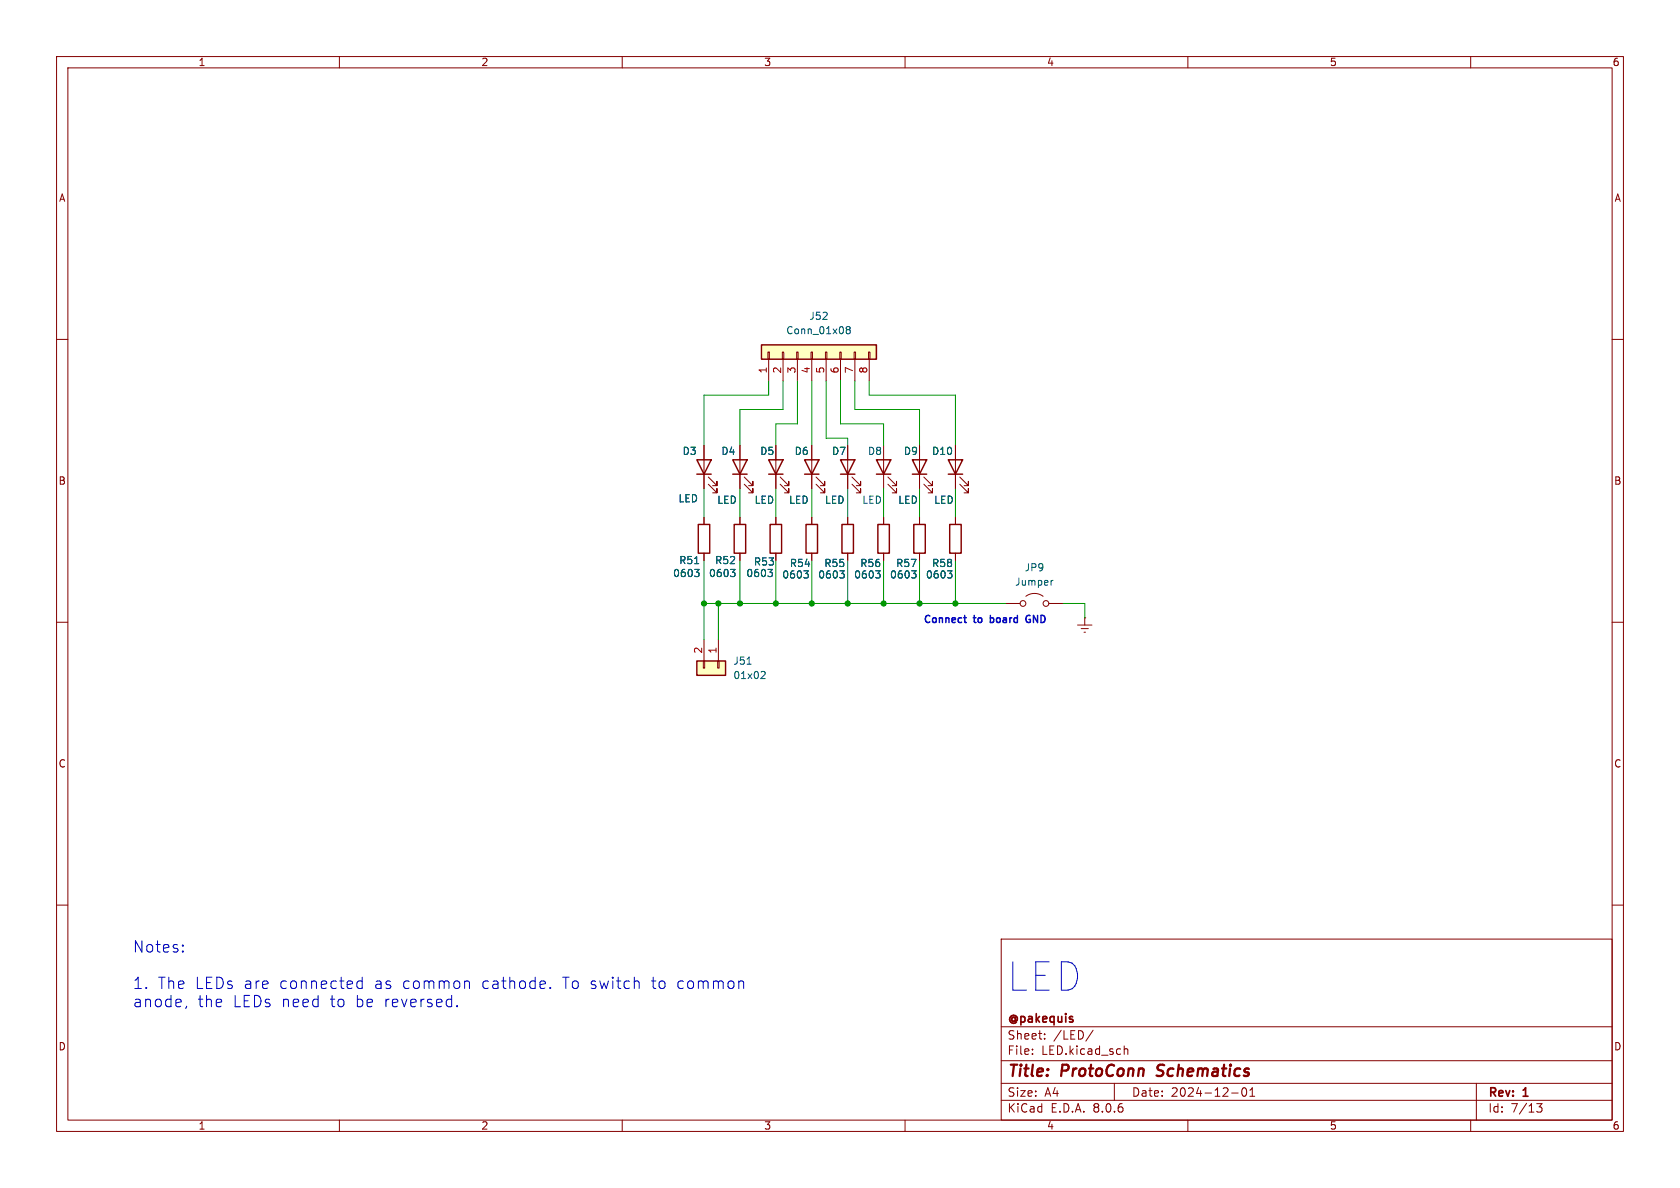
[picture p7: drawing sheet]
<svg xmlns="http://www.w3.org/2000/svg" width="297mm" height="210mm" viewBox="0 0 297 210" stroke-linecap="round" stroke-linejoin="round" font-family="sans-serif">
<g fill="none" stroke="#840000" stroke-width=".18">
<path d="M10 10h277v190h-277zM12 12h273v186h-273zM60 10v2M110 10v2M160 10v2M210 10v2M260 10v2M10 60h2M285 60h2M124.5 78.7v7.7M137.2 78.7v7.7M143.5 78.7v7.7"/>
<path d="M125.2 85.6l1.5 1.5v-.7v.7h-.7M125.2 84.3l1.5 1.6v-.8v.8h-.7M137.2 91.4v1.3M137.2 97.8v1.3M137.9 85.6l1.5 1.5v-.7v.7h-.7M137.9 84.3l1.5 1.6v-.8v.8h-.7M144.3 85.6l1.5 1.5v-.7v.7h-.8M144.3 84.3l1.5 1.6v-.8v.8h-.8M10 110h2M285 110h2M10 160h2M285 160h2"/>
<path d="M177 166h108v32h-108zM60 198v2M110 198v2M160 198v2M177 194.5h108M177 191.5h108M177 187.5h108M177 181.5h108M182.5 186.3v.1M182.5 185.5v.1M184.7 183.6v.1M184.7 182.8v.1"/>
<path d="M193.2 182.1l-1.2 2M197 191.5v3M198.7 184.9v1.5M198.7 185.5l.3-.1 .3 .1 .1 .9M210 198v2M217.7 193.2h1.2M219.7 192.4l.2-.1a.81 .81 0 0 1 .6 .6 .81 .81 0 0 1-.3 .8l-.2 .1a.81 .81 0 0 1-.3-1.4zM221 193.8h.8M221 192.7l.4-.4v1.5M260 198v2M261 191.5v6.5M271.7 195.1h.9l-.5 .6 .4 .1v.7l-.2 .1-.6-.1"/>
</g>
<path d="M204.5 190.1l.2 .1M204.8 188.4l-.2 .4 .1 .2" fill="none" stroke="#840000" stroke-width=".4"/>
<path d="M123.2 81.3h2.5l-1.2 2.5zM123.2 83.8h2.5M135.9 81.3h2.5l-1.2 2.5zM135.9 83.8h2.5M136.1 92.7h2.1v5.1h-2.1zM142.2 81.3h2.6l-1.3 2.5zM142.2 83.8h2.6" fill="none" stroke="#840000" stroke-width=".25"/>
<path d="M136.3 101.1l.2 .3v.3l-.2 .2M136.5 100.7l-.4 .4" fill="none" stroke="#006464" stroke-width=".18"/>
<path d="M123.2 116.8h5.1v2.6h-5.1z" fill="#ffffc2"/>
<g fill="none" stroke="#840000" stroke-width=".18">
<path d="M130.8 78.7v7.7M149.9 78.7v7.7M124.5 91.4v1.3M124.5 97.8v1.3M130.8 91.4v1.3M130.8 97.8v1.3M131.6 85.6l1.5 1.5v-.7v.7h-.8M131.6 84.3l1.5 1.6v-.8v.8h-.8M143.5 91.4v1.3M143.5 97.8v1.3M150.6 85.6l1.5 1.5v-.7v.7h-.7M150.6 84.3l1.5 1.6v-.8v.8h-.7"/>
<path d="M162.6 91.4v1.3M162.6 97.8v1.3M124.3 116.8h.3v1.3h-.3zM124.5 113v3.8M126.9 116.8h.2v1.3h-.2zM127 113v3.8"/>
</g>
<path d="M123.4 92.7h2.1v5.1h-2.1zM129.5 81.3h2.6l-1.3 2.5zM129.5 83.8h2.6M129.8 92.7h2v5.1h-2zM142.5 92.7h2v5.1h-2zM148.6 81.3h2.5l-1.2 2.5zM148.6 83.8h2.5M161.5 92.7h2.1v5.1h-2.1zM123.2 116.8h5.1v2.6h-5.1z" fill="none" stroke="#840000" stroke-width=".25"/>
<path d="M122.8 99.6h.7M122.8 100.7h.8l-.4 .4M123.3 101.1l.3 .3v.3l-.3 .2M129.2 100.7h.7l-.4 .4M129.7 101.1l.2 .3v.3l-.2 .2M132.1 117.4h.7M134.7 118.7h.5l.1 .4-.8 .9h.8M142.7 101.4l.2 .2v.3l-.2 .3M142.9 100.9l-.4 .5M161.7 101.4l.2 .2v.3l-.2 .3M161.9 100.9l-.4 .5" fill="none" stroke="#006464" stroke-width=".18"/>
<path d="M134.6 61h20.3v2.5h-20.3z" fill="#ffffc2"/>
<g fill="none" stroke="#840000" stroke-width=".18">
<path d="M124.5 78.7v2.6M130.8 78.7v2.6M135.8 62.2h.2v1.3h-.2zM135.9 63.5v3.8M137.2 78.7v2.6M138.3 62.2h.3v1.3h-.3zM138.4 63.5v3.8M140.8 62.2h.3v1.3h-.3zM141 63.5v3.8M143.4 62.2h.2v1.3h-.2zM143.5 63.5v3.8M143.5 78.7v2.6"/>
<path d="M145.9 62.2h.3v1.3h-.3zM146 63.5v3.8M148.5 62.2h.2v1.3h-.2zM148.6 63.5v3.8M149.9 78.7v2.6M151 62.2h.3v1.3h-.3zM151.1 63.5v3.8M153.5 62.2h.3v1.3h-.3zM153.7 63.5v3.8M156.2 78.7v7.7M162.6 78.7v7.7M168.9 78.7v7.7"/>
<path d="M124.5 83.8v2.6M124.5 91.4v1.3M124.5 97.8v1.3M130.8 83.8v2.6M130.8 91.4v1.3M130.8 97.8v1.3M137.2 83.8v2.6M137.2 91.4v1.3M137.2 97.8v1.3M143.5 83.8v2.6M143.5 91.4v1.3M143.5 97.8v1.3"/>
<path d="M149.9 83.8v2.6M149.9 91.4v1.3M149.9 97.8v1.3M156.2 91.4v1.3M156.2 97.8v1.3M157 85.6l1.5 1.5v-.7v.7h-.8M157 84.3l1.5 1.6v-.8v.8h-.8M162.6 91.4v1.3M162.6 97.8v1.3M163.3 85.6l1.5 1.5v-.7v.7h-.7M163.3 84.3l1.5 1.6v-.8v.8h-.7M168.9 91.4v1.3"/>
<path d="M168.9 97.8v1.3M169.7 85.6l1.5 1.5v-.7v.7h-.8M169.7 84.3l1.5 1.6v-.8v.8h-.8M177.8 106.7h2.5M181.4 105.4a2.54 2.54 0 0 1 3 0M185.4 106.7h2.6M190.5 110.5h2.5M191.1 111.1h1.3M191.6 111.8h.3M191.8 109.2h.1M191.8 109.2v1.3"/>
<circle cx="180.8" cy="106.7" r=".51"/>
<circle cx="184.9" cy="106.7" r=".51"/>
</g>
<path d="M134.6 61h20.3v2.5h-20.3zM148.8 92.7h2.1v5.1h-2.1zM154.9 81.3h2.6l-1.3 2.5zM154.9 83.8h2.6M155.2 92.7h2v5.1h-2zM161.3 81.3h2.5l-1.2 2.5zM161.3 83.8h2.5M167.6 81.3h2.6l-1.3 2.5zM167.6 83.8h2.6M167.9 92.7h2v5.1h-2z" fill="none" stroke="#840000" stroke-width=".25"/>
<g fill="none" stroke="#006464" stroke-width=".18">
<path d="M149.8 58.3l-.2-.3 .2-.3h.3l.2 .3-.2 .3M149.8 58.3l-.2 .2v.3l.2 .2h.3l.2-.2v-.3l-.2-.2M149.8 58.3h.3M122.8 99.6h.7M122.8 100.7h.8l-.4 .4M123.3 101.1l.3 .3v.3l-.3 .2M129.2 100.7h.7l-.4 .4M129.7 101.1l.2 .3v.3l-.2 .2M136.3 101.1l.2 .3v.3l-.2 .2M136.5 100.7l-.4 .4M142.7 101.4l.2 .2v.3l-.2 .3M142.9 100.9l-.4 .5"/>
<path d="M149 101.4l.2 .2v.3l-.2 .3M149.2 100.9l-.4 .5M155.4 101.4l.2 .2v.3l-.2 .3M155.6 100.9l-.4 .5M161.7 101.4l.2 .2v.3l-.2 .3M161.9 100.9l-.4 .5M168.1 101.4l.2 .2v.3l-.2 .3M168.3 100.9l-.4 .5M186.2 102.6l-.3 .1"/>
</g>
<g fill="none" stroke="#0000c2" stroke-width=".18">
<path d="M32.3 168.1l.1 .1-.1 .1M32.3 168.1l-.1 .1 .1 .1M32.3 167.1v.2M32.3 168.1v.2M32.3 167.1l.1 .1-.1 .1M32.3 167.1l-.1 .1 .1 .1M33 177.9l-.2 .3M64 172.7v2M64 173.5l-.5-.1-.4 .4v.6l.2 .2 .2 .1 .5-.1M80.8 177.8l.1 .1-.1 .1M80.8 177.8l-.1 .1 .1 .1M80.8 177.8v.2"/>
<path d="M82.7 173.4l.3 .3v1M97.3 174.6h.1l-.1 .1M97.3 174.6h-.1l.1 .1M97.3 174.6v.1"/>
</g>
<path d="M170.4 109.2h.4M170.6 110l.2 .1M181.8 108.8a.68 .68 0 0 0-.4 .6 .68 .68 0 0 0 .4 .7" fill="none" stroke="#0000c2" stroke-width=".25"/>
<g fill="none" stroke="#009600" stroke-width=".18">
<path d="M135.9 67.3v2.6h-11.4v8.8M138.4 67.3v5.1h-7.6v6.3M141 67.3v7.6h-3.8v3.8M143.5 67.3v11.4M146 67.3v10.2h3.9v1.2M148.6 67.3v7.6h7.6v3.8M151.1 67.3v5.1h11.5v6.3M153.7 67.3v2.6h15.2v8.8M124.5 86.4v5M124.5 99.1v13.9M130.8 86.4v5M130.8 99.1v7.6"/>
<path d="M137.2 86.4v5M137.2 99.1v7.6M143.5 86.4v5M143.5 99.1v7.6M149.9 86.4v5M149.9 99.1v7.6M156.2 86.4v5M156.2 99.1v7.6M162.6 86.4v5M162.6 99.1v7.6M168.9 86.4v5M168.9 99.1v7.6"/>
<path d="M124.5 106.7h53.3M127 106.7v6.3M188 106.7h3.8v2.5"/>
</g>
<g fill="#009600" stroke="#009600" stroke-width=".18">
<circle cx="130.8" cy="106.7" r=".46"/>
<circle cx="124.5" cy="106.7" r=".46"/>
<circle cx="127" cy="106.7" r=".46"/>
<circle cx="137.2" cy="106.7" r=".46"/>
<circle cx="143.5" cy="106.7" r=".46"/>
<circle cx="149.9" cy="106.7" r=".46"/>
<circle cx="156.2" cy="106.7" r=".46"/>
<circle cx="168.9" cy="106.7" r=".46"/>
<circle cx="162.6" cy="106.7" r=".46"/>
</g>
<text font-size="7" fill="#0000c2" x="178.1" y="175.5">LED</text>
<g font-size="2.8" fill="#0000c2">
<text x="23.4" y="168.6">Notes:</text>
<text x="23.4" y="175.1">1.</text>
<text x="23.4" y="178.3">anode,</text>
<text x="27.8" y="175.1">The LEDs are</text>
<text x="34.9" y="178.3">the</text>
<text x="41.1" y="178.3">LEDs need</text>
<text x="49.4" y="175.1">connected</text>
<text x="58.4" y="178.3">to</text>
<text x="62.9" y="178.3">be</text>
<text x="66.2" y="175.1">as</text>
<text x="68" y="178.3">reversed.</text>
<text x="71.2" y="175.1">common</text>
<text x="85.3" y="175.1">cathode.</text>
<text x="99.6" y="175.1">To switch</text>
<text x="115.5" y="175.1">to</text>
<text x="120" y="175.1">common</text>
</g>
<g font-size="2.8" fill="#840000">
<text x="178" y="190.9">Title:</text>
<text x="187.7" y="190.9">ProtoConn</text>
<text x="205.4" y="190.9">Schematics</text>
</g>
<g font-size="2.1" fill="#840000">
<text x="178" y="184">Sheet:</text>
<text x="178" y="181.2">@pakequis</text>
<text x="186.2" y="184">/LED/</text>
<text x="178" y="186.7">File:</text>
<text x="184.1" y="186.7">LED.kicad_sch</text>
<text x="178" y="196.9">KiCad</text>
<text x="178" y="194.1">Size:</text>
<text x="184.7" y="194.1">A4</text>
<text x="185.7" y="196.9">E.D.A.</text>
<text x="193.3" y="196.9">8.0.6</text>
<text x="200" y="194.1">Date:</text>
<text x="207" y="194.1">2024-12-01</text>
<text x="263" y="194.3">Rev:</text>
<text x="263" y="196.9">Id:</text>
<text x="267.1" y="196.9">7/13</text>
<text x="269.4" y="194.3">1</text>
</g>
<g font-size="1.8" fill="#840000">
<text x="35" y="11.9">1</text>
<text x="85" y="11.9">2</text>
<text x="135" y="11.9">3</text>
<text x="185" y="11.9">4</text>
<text x="235" y="11.9">5</text>
<text x="285" y="11.9">6</text>
<text x="10.3" y="35.9">A</text>
<text x="285.3" y="35.9">A</text>
<text x="10.3" y="85.9">B</text>
<text x="285.3" y="85.9">B</text>
<text x="10.3" y="135.9">C</text>
<text x="285.3" y="135.9">C</text>
<text x="10.3" y="185.9">D</text>
<text x="285.3" y="185.9">D</text>
<text x="35" y="199.9">1</text>
<text x="85" y="199.9">2</text>
<text x="135" y="199.9">3</text>
<text x="185" y="199.9">4</text>
<text x="235" y="199.9">5</text>
<text x="285" y="199.9">6</text>
</g>
<g font-size="1.8" fill="#006464">
<text x="138.9" y="59.3">Conn_01x08</text>
<text x="143" y="56.7">J52</text>
<text x="120.6" y="80.6">D3</text>
<text x="127.4" y="80.6">D4</text>
<text x="134.3" y="80.6">D5</text>
<text x="140.4" y="80.6">D6</text>
<text x="147" y="80.6">D7</text>
<text x="153.3" y="80.6">D8</text>
<text x="159.7" y="80.6">D9</text>
<text x="164.7" y="80.6">D10</text>
<text x="119.8" y="89">LED</text>
<text x="126.7" y="89.3">LED</text>
<text x="133.3" y="89.3">LED</text>
<text x="139.4" y="89.3">LED</text>
<text x="145.7" y="89.3">LED</text>
<text x="152.4" y="89.3">LED</text>
<text x="158.7" y="89.3">LED</text>
<text x="165.1" y="89.3">LED</text>
<text x="120" y="99.9">R51</text>
<text x="126.3" y="99.9">R52</text>
<text x="133.2" y="100.2">R53</text>
<text x="139.5" y="100.4">R54</text>
<text x="145.6" y="100.4">R55</text>
<text x="152" y="100.4">R56</text>
<text x="158.3" y="100.4">R57</text>
<text x="164.7" y="100.4">R58</text>
<text x="181.1" y="101.2">JP9</text>
<text x="118.9" y="102.2">0603</text>
<text x="125.2" y="102.2">0603</text>
<text x="131.8" y="102.2">0603</text>
<text x="138.2" y="102.5">0603</text>
<text x="144.5" y="102.5">0603</text>
<text x="150.9" y="102.5">0603</text>
<text x="157.2" y="102.5">0603</text>
<text x="163.6" y="102.5">0603</text>
<text x="179.4" y="103.7">Jumper</text>
<text x="129.5" y="117.7">J51</text>
<text x="129.5" y="120.2">01x02</text>
</g>
<g font-size="1.8" fill="#a90000">
<text x="135.6" y="66.1" transform="rotate(-90 135.6 66.1)">1</text>
<text x="138.2" y="66.1" transform="rotate(-90 138.2 66.1)">2</text>
<text x="140.7" y="66.1" transform="rotate(-90 140.7 66.1)">3</text>
<text x="143.3" y="66.1" transform="rotate(-90 143.3 66.1)">4</text>
<text x="145.8" y="66.1" transform="rotate(-90 145.8 66.1)">5</text>
<text x="148.3" y="66.1" transform="rotate(-90 148.3 66.1)">6</text>
<text x="150.9" y="66.1" transform="rotate(-90 150.9 66.1)">7</text>
<text x="153.4" y="66.1" transform="rotate(-90 153.4 66.1)">8</text>
<text x="124.2" y="115.6" transform="rotate(-90 124.2 115.6)">2</text>
<text x="126.7" y="115.6" transform="rotate(-90 126.7 115.6)">1</text>
</g>
<g font-size="1.8" fill="#0000c2">
<text x="163" y="110.5">Connect</text>
<text x="172.1" y="110.5">to</text>
<text x="175.5" y="110.5">board</text>
<text x="182.3" y="110.5">GND</text>
</g>
</svg>
